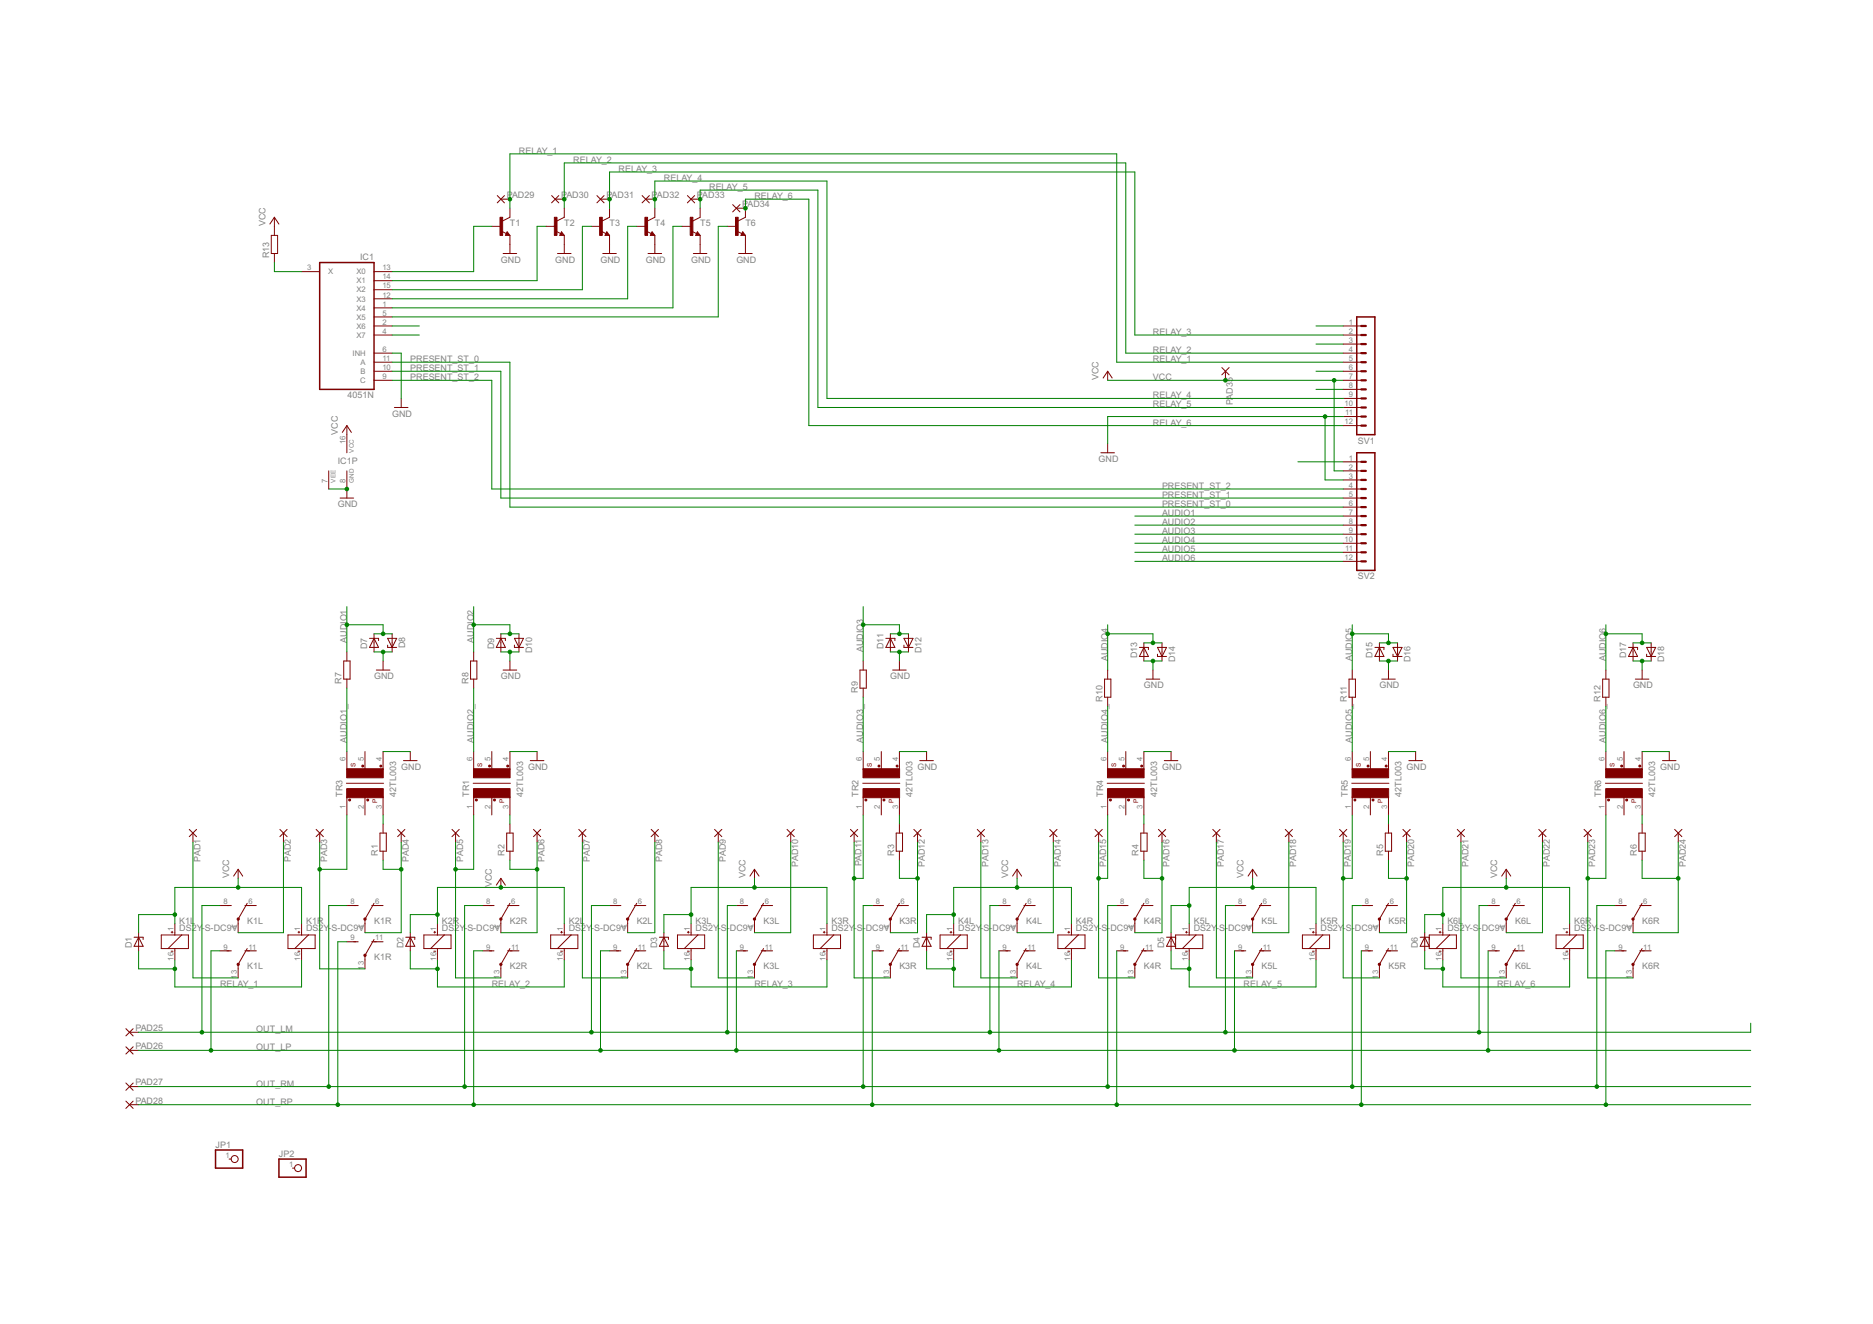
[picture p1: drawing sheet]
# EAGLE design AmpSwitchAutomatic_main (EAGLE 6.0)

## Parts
D1  ZENER-DIODEZD-5  [ZDIO-5]
D2  ZENER-DIODEZD-7.5  [ZDIO-7.5]
D3  ZENER-DIODEZD-12.5  [ZDIO12.5]
D4  ZENER-DIODEZD-5  [ZDIO-5]
D5  ZENER-DIODEZD-5  [ZDIO-5]
D6  ZENER-DIODEZD-12.5  [ZDIO12.5]
D7  ZENER-DIODEZD-7.5  [ZDIO-7.5]
D8  ZENER-DIODEZD-7.5  [ZDIO-7.5]
D9  ZENER-DIODEZD-7.5  [ZDIO-7.5]
D10  ZENER-DIODEZD-7.5  [ZDIO-7.5]
D11  ZENER-DIODEZD-7.5  [ZDIO-7.5]
D12  ZENER-DIODEZD-7.5  [ZDIO-7.5]
D13  ZENER-DIODEZD-7.5  [ZDIO-7.5]
D14  ZENER-DIODEZD-7.5  [ZDIO-7.5]
D15  ZENER-DIODEZD-7.5  [ZDIO-7.5]
D16  ZENER-DIODEZD-7.5  [ZDIO-7.5]
D17  ZENER-DIODEZD-7.5  [ZDIO-7.5]
D18  ZENER-DIODEZD-7.5  [ZDIO-7.5]
IC1  4051N  [DIL16]
JP1  PINHD-1X1  [1X01]
JP2  PINHD-1X1  [1X01]
K1L  DS2Y-S-DC9V  [DS2Y]
K1R  DS2Y-S-DC9V  [DS2Y]
K2L  DS2Y-S-DC9V  [DS2Y]
K2R  DS2Y-S-DC9V  [DS2Y]
K3L  DS2Y-S-DC9V  [DS2Y]
K3R  DS2Y-S-DC9V  [DS2Y]
K4L  DS2Y-S-DC9V  [DS2Y]
K4R  DS2Y-S-DC9V  [DS2Y]
K5L  DS2Y-S-DC9V  [DS2Y]
K5R  DS2Y-S-DC9V  [DS2Y]
K6L  DS2Y-S-DC9V  [DS2Y]
K6R  DS2Y-S-DC9V  [DS2Y]
PAD1  WIREPAD2,15/1,0  [2,15/1,0]
PAD2  WIREPAD2,15/1,0  [2,15/1,0]
PAD3  WIREPAD2,15/1,0  [2,15/1,0]
PAD4  WIREPAD2,15/1,0  [2,15/1,0]
PAD5  WIREPAD2,15/1,0  [2,15/1,0]
PAD6  WIREPAD2,15/1,0  [2,15/1,0]
PAD7  WIREPAD2,15/1,0  [2,15/1,0]
PAD8  WIREPAD2,15/1,0  [2,15/1,0]
PAD9  WIREPAD2,15/1,0  [2,15/1,0]
PAD10  WIREPAD2,15/1,0  [2,15/1,0]
PAD11  WIREPAD2,15/1,0  [2,15/1,0]
PAD12  WIREPAD2,15/1,0  [2,15/1,0]
PAD13  WIREPAD2,15/1,0  [2,15/1,0]
PAD14  WIREPAD2,15/1,0  [2,15/1,0]
PAD15  WIREPAD2,15/1,0  [2,15/1,0]
PAD16  WIREPAD2,15/1,0  [2,15/1,0]
PAD17  WIREPAD2,15/1,0  [2,15/1,0]
PAD18  WIREPAD2,15/1,0  [2,15/1,0]
PAD19  WIREPAD2,15/1,0  [2,15/1,0]
PAD20  WIREPAD2,15/1,0  [2,15/1,0]
PAD21  WIREPAD2,15/1,0  [2,15/1,0]
PAD22  WIREPAD2,15/1,0  [2,15/1,0]
PAD23  WIREPAD2,15/1,0  [2,15/1,0]
PAD24  WIREPAD2,15/1,0  [2,15/1,0]
PAD25  WIREPAD2,15/1,0  [2,15/1,0]
PAD26  WIREPAD2,15/1,0  [2,15/1,0]
PAD27  WIREPAD2,15/1,0  [2,15/1,0]
PAD28  WIREPAD2,15/1,0  [2,15/1,0]
PAD29  WIREPAD2,15/1,0  [2,15/1,0]
PAD30  WIREPAD2,15/1,0  [2,15/1,0]
PAD31  WIREPAD2,15/1,0  [2,15/1,0]
PAD32  WIREPAD2,15/1,0  [2,15/1,0]
PAD33  WIREPAD2,15/1,0  [2,15/1,0]
PAD34  WIREPAD2,15/1,0  [2,15/1,0]
PAD35  WIREPAD2,15/1,0  [2,15/1,0]
R1  R-EU_0207/15  [0207/15]
R2  R-EU_0207/15  [0207/15]
R3  R-EU_0207/15  [0207/15]
R4  R-EU_0207/15  [0207/15]
R5  R-EU_0207/15  [0207/15]
R6  R-EU_0207/15  [0207/15]
R7  R-EU_0207/12  [0207/12]
R8  R-EU_0207/10  [0207/10]
R9  R-EU_0207/7  [0207/7]
R10  R-EU_0207/5V  [0207/5V]
R11  R-EU_0207/2V  [0207/2V]
R12  R-EU_0207/5V  [0207/5V]
R13  R-EU_0207/7  [0207/7]
SV1  MA12-1  [MA12-1]
SV2  MA12-1  [MA12-1]
T1  2N4124-NPN-TO92-CBE  [TO92-CBE]
T2  2N4124-NPN-TO92-CBE  [TO92-CBE]
T3  2N4124-NPN-TO92-CBE  [TO92-CBE]
T4  2N4124-NPN-TO92-CBE  [TO92-CBE]
T5  2N4124-NPN-TO92-CBE  [TO92-CBE]
T6  2N4124-NPN-TO92-CBE  [TO92-CBE]
TR1  42TL003  [42TL]
TR2  42TL003  [42TL]
TR3  42TL003  [42TL]
TR4  42TL003  [42TL]
TR5  42TL003  [42TL]
TR6  42TL003  [42TL]

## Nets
AUDIO1: D7.C D8.A R7.2 SV2.7
AUDIO1_: R7.1 TR3.6
AUDIO2: D9.C D10.A R8.2 SV2.8
AUDIO2_: R8.1 TR1.6
AUDIO3: D11.C D12.A R9.2 SV2.9
AUDIO3_: R9.1 TR2.6
AUDIO4: D13.C D14.A R10.2 SV2.10
AUDIO4_: R10.1 TR4.6
AUDIO5: D15.C D16.A R11.2 SV2.11
AUDIO5_: R11.1 TR5.6
AUDIO6: D17.C D18.A R12.2 SV2.12
AUDIO6_: R12.1 TR6.6
GND: D7.A D8.C D9.A D10.C D11.A D12.C D13.A D14.C D15.A D16.C D17.A D18.C IC1.6(INH) IC1.7(VEE) IC1.8(GND) SV1.11 SV2.3 T1.E T2.E T3.E T4.E T5.E T6.E TR1.4 TR2.4 TR3.4 TR4.4 TR5.4 TR6.4
N$1: K3R.4(2:P) PAD12.1(P) R3.1
N$3: K4L.13(3:P) PAD13.1(P)
N$4: K1L.13(3:P) PAD1.1(P)
N$11: K2L.13(3:P) PAD7.1(P)
N$12: K1L.4(2:P) PAD2.1(P)
N$13: K3L.13(3:P) PAD9.1(P)
N$14: K1R.13(3:P) PAD3.1(P) TR3.1
N$19: K1R.4(2:P) PAD4.1(P) R1.1
N$20: K3L.4(2:P) PAD10.1(P)
N$21: K4L.4(2:P) PAD14.1(P)
N$22: K2R.13(3:P) PAD5.1(P) TR1.1
N$23: R1.2 TR3.3
N$24: R2.2 TR1.3
N$25: R3.2 TR2.3
N$26: K3R.13(3:P) PAD11.1(P) TR2.1
N$27: K2R.4(2:P) PAD6.1(P) R2.1
N$28: R4.2 TR4.3
N$29: K4R.13(3:P) PAD15.1(P) TR4.1
N$30: K4R.4(2:P) PAD16.1(P) R4.1
N$31: R5.2 TR5.3
N$32: K2L.4(2:P) PAD8.1(P)
N$33: R6.2 TR6.3
N$34: IC1.3(X) R13.1
N$35: IC1.13(X0) T1.B
N$36: IC1.14(X1) T2.B
N$37: IC1.2(X6)
N$38: K5L.13(3:P) PAD17.1(P)
N$39: K5L.4(2:P) PAD18.1(P)
N$40: K5R.13(3:P) PAD19.1(P) TR5.1
N$41: K5R.4(2:P) PAD20.1(P) R5.1
N$42: K6L.13(3:P) PAD21.1(P)
N$43: K6L.4(2:P) PAD22.1(P)
N$44: K6R.13(3:P) PAD23.1(P) TR6.1
N$45: K6R.4(2:P) PAD24.1(P) R6.1
N$46: IC1.15(X2) T3.B
N$47: IC1.12(X3) T4.B
N$48: IC1.1(X4) T5.B
N$49: IC1.5(X5) T6.B
N$50: IC1.4(X7)
N$53: SV2.1
N$54: SV1.6
N$55: SV1.8
N$56: SV1.1
N$57: SV1.3
OUT_LM: K1L.8(2:S) K2L.8(2:S) K3L.8(2:S) K4L.8(2:S) K5L.8(2:S) K6L.8(2:S) PAD25.1(P)
OUT_LP: K1L.9(3:S) K2L.9(3:S) K3L.9(3:S) K4L.9(3:S) K5L.9(3:S) K6L.9(3:S) PAD26.1(P)
OUT_RM: K1R.8(2:S) K2R.8(2:S) K3R.8(2:S) K4R.8(2:S) K5R.8(2:S) K6R.8(2:S) PAD27.1(P)
OUT_RP: K1R.9(3:S) K2R.9(3:S) K3R.9(3:S) K4R.9(3:S) K5R.9(3:S) K6R.9(3:S) PAD28.1(P)
PRESENT_ST_0: IC1.11(A) SV2.6
PRESENT_ST_1: IC1.10(B) SV2.5
PRESENT_ST_2: IC1.9(C) SV2.4
RELAY_1: D1.A K1L.16(1:-) K1R.16(1:-) PAD29.1(P) SV1.5 T1.C
RELAY_2: D2.A K2L.16(1:-) K2R.16(1:-) PAD30.1(P) SV1.4 T2.C
RELAY_3: D3.A K3L.16(1:-) K3R.16(1:-) PAD31.1(P) SV1.2 T3.C
RELAY_4: D4.A K4L.16(1:-) K4R.16(1:-) PAD32.1(P) SV1.9 T4.C
RELAY_5: D5.A K5L.16(1:-) K5R.16(1:-) PAD33.1(P) SV1.10 T5.C
RELAY_6: D6.A K6L.16(1:-) K6R.16(1:-) PAD34.1(P) SV1.12 T6.C
VCC: D1.C D2.C D3.C D4.C D5.C D6.C IC1.16(VCC) K1L.1(1:+) K1R.1(1:+) K2L.1(1:+) K2R.1(1:+) K3L.1(1:+) K3R.1(1:+) K4L.1(1:+) K4R.1(1:+) K5L.1(1:+) K5R.1(1:+) K6L.1(1:+) K6R.1(1:+) PAD35.1(P) R13.2 SV1.7 SV2.2
Unconnected: JP1.1 JP2.1 K1L.6(2:O) K1L.11(3:O) K1R.6(2:O) K1R.11(3:O) K2L.6(2:O) K2L.11(3:O) K2R.6(2:O) K2R.11(3:O) K3L.6(2:O) K3L.11(3:O) K3R.6(2:O) K3R.11(3:O) K4L.6(2:O) K4L.11(3:O) K4R.6(2:O) K4R.11(3:O) K5L.6(2:O) K5L.11(3:O) K5R.6(2:O) K5R.11(3:O) K6L.6(2:O) K6L.11(3:O) K6R.6(2:O) K6R.11(3:O) TR1.2 TR1.5 TR2.2 TR2.5 TR3.2 TR3.5 TR4.2 TR4.5 TR5.2 TR5.5 TR6.2 TR6.5
